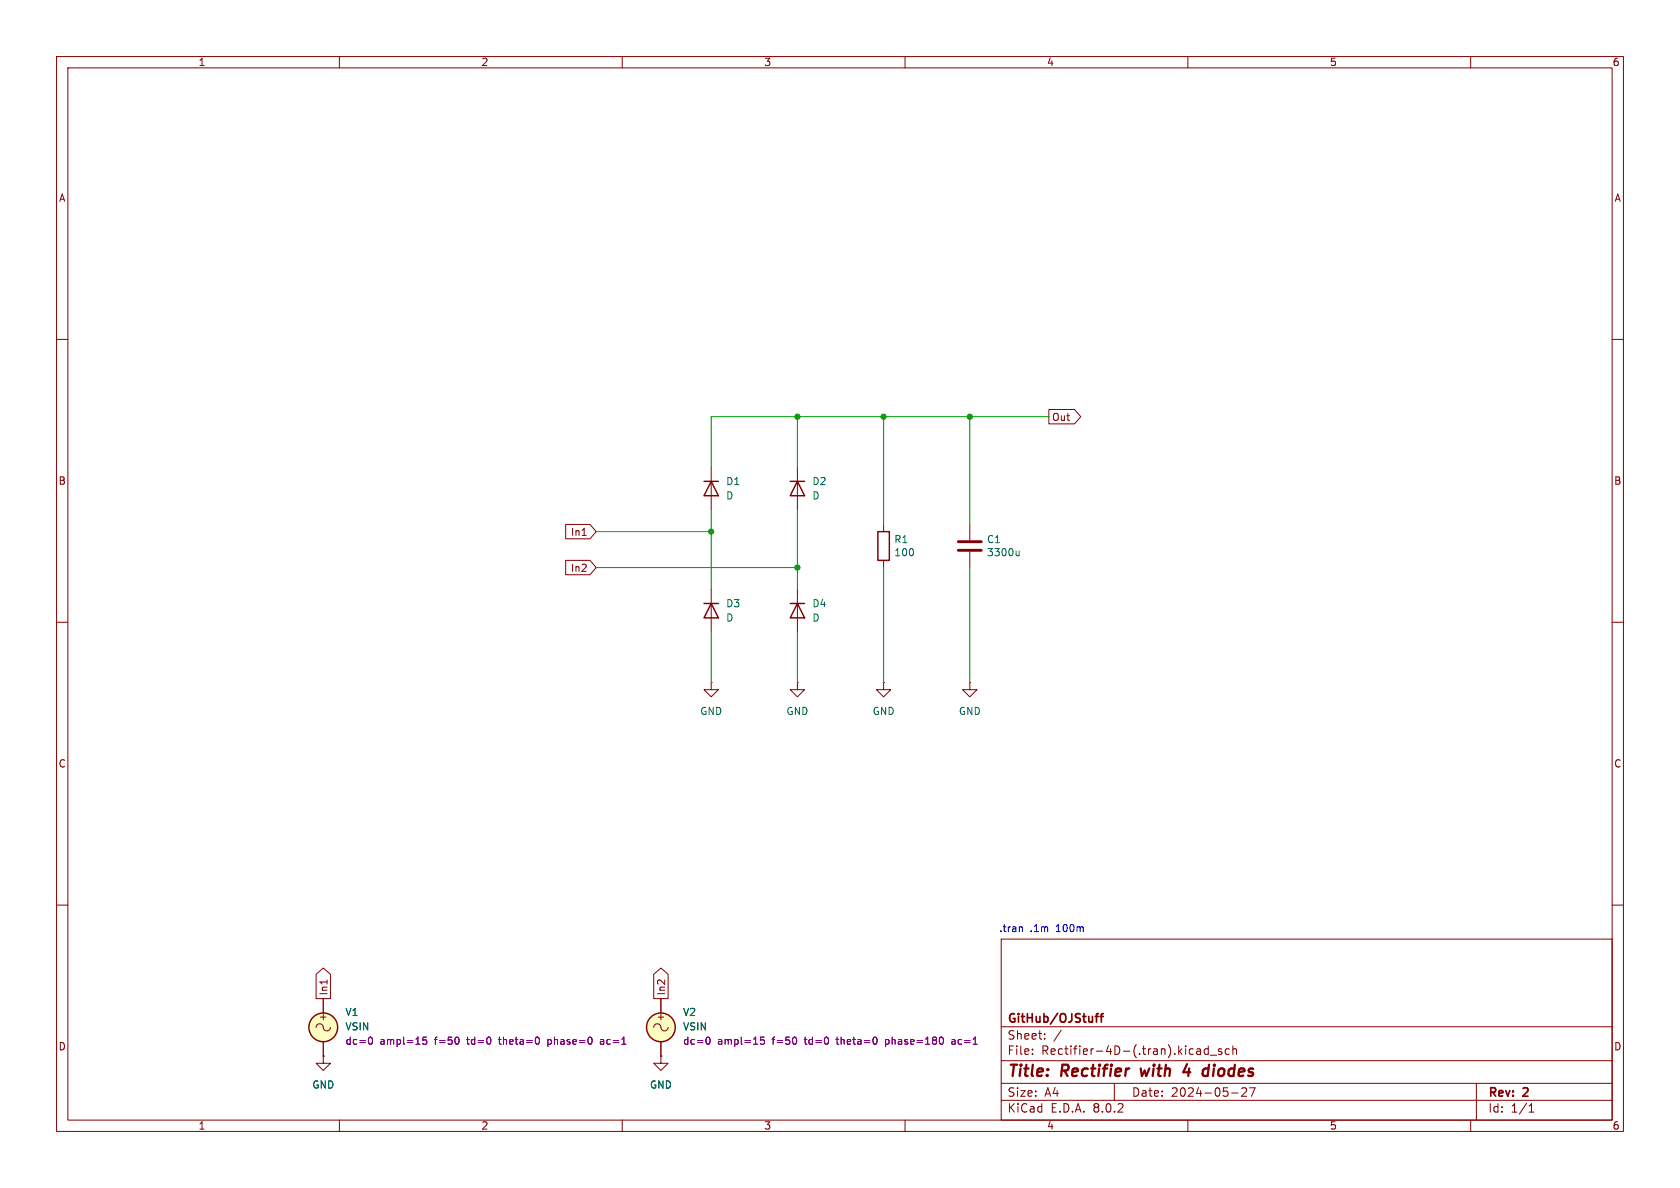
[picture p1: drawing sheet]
<svg xmlns="http://www.w3.org/2000/svg" width="297mm" height="210mm" viewBox="0 0 297 210" stroke-linecap="round" stroke-linejoin="round" font-family="sans-serif">
<g fill="none" stroke="#840000" stroke-width=".18">
<path d="M10 10h277v190h-277zM12 12h273v186h-273zM60 10v2M110 10v2M160 10v2M210 10v2M260 10v2M10 60h2M285 60h2M185.4 72.4h4.6l1.1 1.3-1.1 1.2h-4.6zM100 99.1h4.3l1.1 1.2-1.1 1.3h-4.3zM100 92.7h4.3l1.1 1.3-1.1 1.3h-4.3z"/>
<path d="M102.9 94.7h.7M125.7 82.6v7.6M141 82.6v7.6M156.2 92.7v1.3M156.2 99.1v1.2M171.4 92.7v2.8M171.4 97.5v2.8M10 110h2M125.7 104.1v7.7M141 104.1v7.7M285 110h2M125.7 120.7v1.2h1.3l-1.3 1.3-1.2-1.3h1.2"/>
<path d="M125.7 120.7h.1M141 120.7v1.2h1.2l-1.2 1.3-1.3-1.3h1.3M141 120.7h.1M156.2 120.7v1.2h1.3l-1.3 1.3-1.3-1.3h1.3M156.2 120.7h.1M171.4 120.7v1.2h1.3l-1.3 1.3-1.2-1.3h1.2M171.4 120.7h.1M10 160h2M285 160h2M55.9 172.2l1.2-1.1 1.3 1.1v4.3h-2.5zM57.1 176.5v2.6M57.8 173.2v.8"/>
<path d="M115.6 172.2l1.2-1.1 1.3 1.1v4.3h-2.5zM116.8 176.5v2.6M177 166h108v32h-108zM55.9 181.6a.67 .67 0 0 1 .8-.6 .67 .67 0 0 1 .5 .8 .64 .64 0 0 0 .7 .4 .64 .64 0 0 0 .5-.6M57.1 186.7v1.3h1.3l-1.3 1.2-1.2-1.2h1.2M57.1 186.7h.1M57.1 184.2v2.5M60 198v2M110 198v2M115.6 181.6a.67 .67 0 0 1 .7-.6 .67 .67 0 0 1 .6 .8 .64 .64 0 0 0 .7 .4 .64 .64 0 0 0 .5-.6M116.8 186.7v1.3h1.3l-1.3 1.2-1.2-1.2h1.2M116.8 186.7h.1"/>
<path d="M116.8 184.2v2.5M160 198v2M177 194.5h108M177 191.5h108M177 187.5h108M177 181.5h108M182.5 186.3v.1M182.5 185.5v.1M184.7 183.6v.1M184.7 182.8v.1M187.6 182.1l-1.3 2M197 191.5v3"/>
<path d="M210 198v2M211.7 185.4h.3l.2 .2v.8M212.2 186.3l-.5 .1M212.2 185.8h-.5M213.6 185.5l-.4-.1-.3 .3v.4l.1 .2h.6M213.6 184.9v1.5M214 186.5h1.1M216 185.5l-.4-.1-.2 .2 .1 .2 .5 .2v.3h-.6M217.3 185.5l-.4-.1-.3 .3v.4l.1 .2h.6M217.7 193.2h1.2M218 185.5l.2-.1 .3 .1 .1 .9M218 184.9v1.5"/>
<path d="M219.5 192.4l.6-.1 .2 .1 .1 .3-.9 1.1h.9M220.9 192.3h1l-.7 1.5M260 198v2M261 191.5v6.5M270.3 196.6h.9M270.3 195.5l.4-.4v1.5"/>
</g>
<path d="M201.7 188.9l.2 1.3 .5-.9M209.8 188.1l-.6 1.4h1.2M210.2 188.9l-.1 1.3M213.5 188.9l.1 .1M213.7 188.2l-.2 2" fill="none" stroke="#840000" stroke-width=".4"/>
<path d="M193.6 179.7h.6M194.2 179.2l-.4 .2v1.3M194.5 179.7h.6M195.1 179.2l-.4 .2v1.3" fill="none" stroke="#840000" stroke-width=".3"/>
<g fill="none" stroke="#840000" stroke-width=".25">
<path d="M124.5 85.1h2.5M125.7 85.1l1.3 2.5h-2.5zM139.7 85.1h2.5M141 85.1l1.2 2.5h-2.5zM155.2 94h2v5.1h-2zM124.5 106.7h2.5M125.7 106.7l1.3 2.5h-2.5zM139.7 106.7h2.5M141 106.7l1.2 2.5h-2.5z"/>
<circle cx="57.1" cy="181.6" r="2.54"/>
<circle cx="116.8" cy="181.6" r="2.54"/>
</g>
<g fill="#ffffc2" stroke="#ffffc2" stroke-width=".18">
<circle cx="57.1" cy="181.6" r="2.54"/>
<circle cx="116.8" cy="181.6" r="2.54"/>
</g>
<g fill="none" stroke="#840084" stroke-width=".18">
<path d="M65.3 183.4l.1-.1a.68 .68 0 0 1 .5 .7 .68 .68 0 0 1-.5 .6l-.1-.1M75.4 183.3h-.6l-.1 .6 .2-.1 .4 .1 .2 .2-.1 .4-.2 .1-.5-.1M81 183.4l.1 .4-.1 .7M95.2 183.4l.2 .4-.2 .7M96.9 183.8v1.2M96.9 184.5l.1 .1M97 183.8h-.1M106.5 183.8h-.3M106.6 184.1h-.3l-.2 .2 .1 .2 .4 .1M125 183.4l.1-.1a.68 .68 0 0 1 .5 .7 .68 .68 0 0 1-.5 .6l-.1-.1M135.1 183.3h-.6l-.1 .6 .2-.1 .4 .1 .2 .2-.1 .4-.2 .1-.5-.1M140.7 183.4l.1 .4-.1 .7"/>
<path d="M154.9 183.4l.2 .4-.2 .7M156.6 183.8v1.2M156.6 184.5l.1 .1M156.7 183.8h-.1M166.5 183.3a.79 .79 0 0 1 0 1.3M168.7 183.8h-.4M168.7 184.1h-.3l-.2 .2 .1 .2 .4 .1"/>
</g>
<path d="M169.4 97.3h4.1M169.4 95.8h4.1" fill="none" stroke="#840000" stroke-width=".51"/>
<path d="M180.2 97.4v.8M180.2 98.1l-.2 .1h-.3" fill="none" stroke="#006464" stroke-width=".18"/>
<path d="M180.6 163.8l.1 .2v.7" fill="none" stroke="#0000c2" stroke-width=".18"/>
<path d="M141 73.7v8.9M156.2 73.7v19M171.4 73.7v19M185.4 73.7h-59.7v8.9M105.4 94h20.3M125.7 90.2v13.9M141 90.2v13.9M105.4 100.3h35.6M125.7 111.8v8.9M141 111.8v8.9M156.2 100.3v20.4M171.4 100.3v20.4" fill="none" stroke="#009600" stroke-width=".18"/>
<g fill="#009600" stroke="#009600" stroke-width=".18">
<circle cx="141" cy="100.3" r=".46"/>
<circle cx="141" cy="73.7" r=".46"/>
<circle cx="125.7" cy="94" r=".46"/>
<circle cx="156.2" cy="73.7" r=".46"/>
<circle cx="171.4" cy="73.7" r=".46"/>
</g>
<g font-size="2.8" fill="#840000">
<text x="178" y="190.9">Title:</text>
<text x="187.7" y="190.9">Rectifier</text>
<text x="202.6" y="190.9">with</text>
<text x="210.9" y="190.9">4</text>
<text x="215.1" y="190.9">diodes</text>
</g>
<g font-size="2.1" fill="#840000">
<text x="178" y="184">Sheet:</text>
<text x="178" y="181.2">GitHub/OJStuff</text>
<text x="178" y="186.7">File:</text>
<text x="184.1" y="186.7">Rectifier-4D-(.tran).kicad_sch</text>
<text x="178" y="196.9">KiCad</text>
<text x="178" y="194.1">Size:</text>
<text x="184.7" y="194.1">A4</text>
<text x="185.7" y="196.9">E.D.A.</text>
<text x="193.3" y="196.9">8.0.2</text>
<text x="200" y="194.1">Date:</text>
<text x="207" y="194.1">2024-05-27</text>
<text x="263" y="194.3">Rev:</text>
<text x="263" y="196.9">Id:</text>
<text x="267.1" y="196.9">1/1</text>
<text x="269.4" y="194.3">2</text>
</g>
<g font-size="1.8" fill="#840000">
<text x="35" y="11.9">1</text>
<text x="85" y="11.9">2</text>
<text x="135" y="11.9">3</text>
<text x="185" y="11.9">4</text>
<text x="235" y="11.9">5</text>
<text x="285" y="11.9">6</text>
<text x="10.3" y="35.9">A</text>
<text x="285.3" y="35.9">A</text>
<text x="185.9" y="74.6">Out</text>
<text x="10.3" y="85.9">B</text>
<text x="285.3" y="85.9">B</text>
<text x="100.8" y="94.9">In1</text>
<text x="100.8" y="101.3">In2</text>
<text x="10.3" y="135.9">C</text>
<text x="285.3" y="135.9">C</text>
<text x="58.1" y="176.1" transform="rotate(-90 58.1 176.1)">In1</text>
<text x="117.8" y="176.1" transform="rotate(-90 117.8 176.1)">In2</text>
<text x="10.3" y="185.9">D</text>
<text x="56.3" y="180.6">+</text>
<text x="115.9" y="180.6">+</text>
<text x="285.3" y="185.9">D</text>
<text x="35" y="199.9">1</text>
<text x="85" y="199.9">2</text>
<text x="135" y="199.9">3</text>
<text x="185" y="199.9">4</text>
<text x="235" y="199.9">5</text>
<text x="285" y="199.9">6</text>
</g>
<g font-size="1.8" fill="#006464">
<text x="128.3" y="86">D1</text>
<text x="128.3" y="88.5">D</text>
<text x="143.5" y="86">D2</text>
<text x="143.5" y="88.5">D</text>
<text x="158" y="96.2">R1</text>
<text x="158" y="98.5">100</text>
<text x="174.4" y="96.2">C1</text>
<text x="174.4" y="98.5">3300u</text>
<text x="128.3" y="107.5">D3</text>
<text x="143.5" y="107.5">D4</text>
<text x="128.3" y="110.1">D</text>
<text x="143.5" y="110.1">D</text>
<text x="123.7" y="126.6">GND</text>
<text x="138.9" y="126.6">GND</text>
<text x="154.2" y="126.6">GND</text>
<text x="169.4" y="126.6">GND</text>
<text x="61" y="179.8">V1</text>
<text x="120.7" y="179.8">V2</text>
<text x="61" y="182.3">VSIN</text>
<text x="120.7" y="182.3">VSIN</text>
<text x="55.1" y="192.6">GND</text>
<text x="114.8" y="192.6">GND</text>
</g>
<g font-size="1.8" fill="#0000c2">
<text x="176.5" y="164.9">.tran</text>
<text x="182.1" y="164.9">.1m</text>
<text x="186.8" y="164.9">100m</text>
</g>
<g font-size="1.8" fill="#840084">
<text x="61" y="184.9">dc=0</text>
<text x="67.2" y="184.9">ampl=15</text>
<text x="77" y="184.9">f=50</text>
<text x="82.9" y="184.9">td=0</text>
<text x="88.7" y="184.9">theta=0</text>
<text x="97.5" y="184.9">phase=0</text>
<text x="107" y="184.9">ac=1</text>
<text x="120.7" y="184.9">dc=0</text>
<text x="126.8" y="184.9">ampl=15</text>
<text x="136.7" y="184.9">f=50</text>
<text x="142.6" y="184.9">td=0</text>
<text x="148.4" y="184.9">theta=0</text>
<text x="157.2" y="184.9">phase=180</text>
<text x="169.1" y="184.9">ac=1</text>
</g>
</svg>
